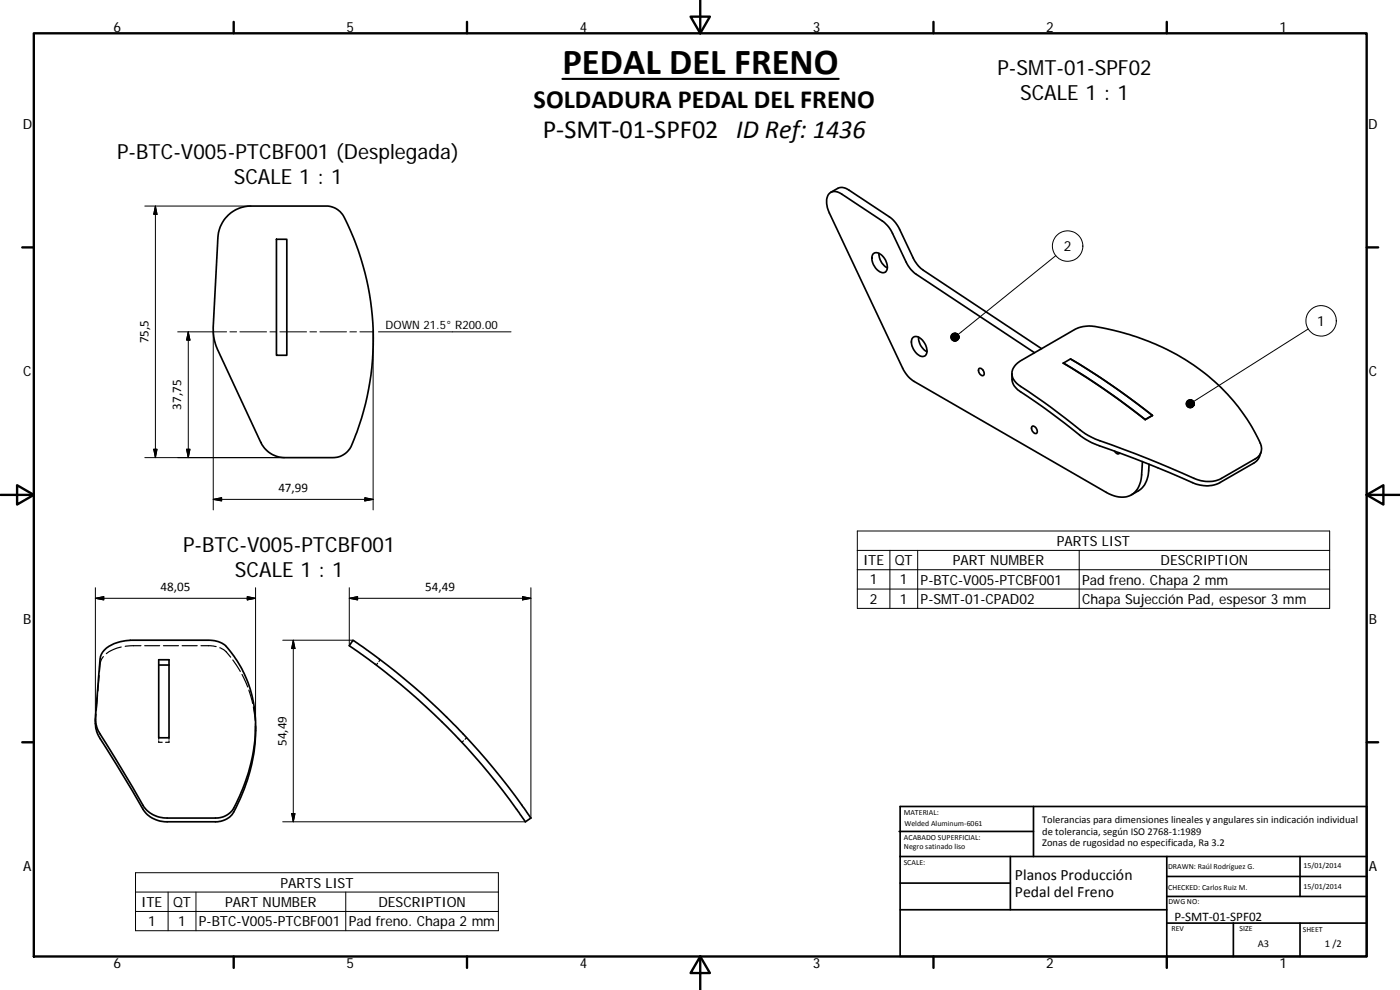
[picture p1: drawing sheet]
<svg xmlns="http://www.w3.org/2000/svg" width="420mm" height="297mm" viewBox="0 0 420 297" stroke-linecap="round" stroke-linejoin="round" font-family="sans-serif">
<g fill="none" stroke="#000" stroke-width=".51">
<path d="M249.3 57.7l2.1-1.2a3.1 3.1 0 0 1 3.3 .5l12.2 8.1a9.2 9.2 0 0 1 3.1 3.7l4 8.6a9.5 9.5 0 0 0 3.1 3.7l35.5 23.5M68.5 64.6a9.9 9.9 0 0 1 6.9-2.8h22.5a6 6 0 0 1 5.3 3.3 80.7 80.7 0 0 1 1.8 69.5 6.2 6.2 0 0 1-5 2.7h-14.5a8 8 0 0 1-7.3-4.6l-12.8-27.6a14.7 14.7 0 0 1-1.4-7.1l1.4-26.7a10.1 10.1 0 0 1 3.1-6.7zM83 71.8h3.1v34.8h-3.1zM262 76.3a2.18 2.18 0 0 1 3.2 1 3.6 3.6 0 0 1 .5 4.3 2.78 2.78 0 0 1-3.3-1.8 3.5 3.5 0 0 1-.4-3.5zM263.8 76a5.1 5.1 0 0 0 2.5 4.4M273.9 101.4a2.14 2.14 0 0 1 3.2 1 3.5 3.5 0 0 1 .5 4.4 2.8 2.8 0 0 1-3.4-1.8 3.5 3.5 0 0 1-.3-3.6zM275.7 101.2a4.9 4.9 0 0 0 2.5 4.3M293.8 110.6a1.3 1.3 0 0 1 1.3 .7 1.3 1.3 0 0 1-.1 1.4 1.54 1.54 0 0 1-1.2-2.1zM303.7 112.1v1.7a4.6 4.6 0 0 0 2.6 3.7 291.8 291.8 0 0 1 19.2 14.1l2.1 1.2a529 529 0 0 1 31.8 12.6 8.7 8.7 0 0 0 6.7-.6l10.5-6.1 1.1-1.1 .7-1.8M304.9 109.4l1.4-1.1 16.2-9.4a10 10 0 0 1 6.1-.9 68.5 68.5 0 0 1 41.7 22.4 45.8 45.8 0 0 1 8.3 13.8 3.3 3.3 0 0 1-1.8 3.4l-10.2 6a9.5 9.5 0 0 1-8.3-.1 485.4 485.4 0 0 0-30-12l-2.6-1.3a278.7 278.7 0 0 0-20.6-15.2 3.7 3.7 0 0 1-.2-5.6zM310.5 105.8l-35.5-23.5a8.9 8.9 0 0 1-3.1-3.7l-4-8.6a9 9 0 0 0-3.1-3.7l-12.2-8.1a2.66 2.66 0 0 0-3.2-.5 2.66 2.66 0 0 0-1.3 3l.2 1.6 .6 1.6 22 46.6a9.2 9.2 0 0 0 3.4 3.9l57.7 33.3a7 7 0 0 0 8.6 0 7.9 7.9 0 0 0 2-5.2l.3-4M319.1 109l2.2-1.3a221.8 221.8 0 0 1 24.6 17l-2.2 1.2a221.8 221.8 0 0 0-24.6-16.9z"/>
<path d="M319.1 108.9a219.9 219.9 0 0 1 24.6 17M321.3 107.7a226.1 226.1 0 0 1 24.6 17M309.7 128a1.31 1.31 0 0 1 1.4 .6 1.31 1.31 0 0 1-.2 1.5 1.51 1.51 0 0 1-1.2-2.1zM334.5 135.4a.85 .85 0 0 0 .6 .7 .85 .85 0 0 0 .9-.2M343.7 125.9h.1M344.9 139.3a11.6 11.6 0 0 1-1.4 6.1l-1.4 1.6-2.6 1.5M345.9 124.7h.1M345.9 124.7l-2.2 1.2M31.7 194.7a12.9 12.9 0 0 1 8.3-2.6h22.5a7.3 7.3 0 0 1 6.9 3.6 37.7 37.7 0 0 1 6.1 32.5 49.4 49.4 0 0 1-6.1 15.3 6.3 6.3 0 0 1-4.7 1.9h-14.5a8.2 8.2 0 0 1-7.3-3.8l-12.9-21.4a8.3 8.3 0 0 1-1.4-5.1l1.4-17.5 .5-1.4zM47.6 198h3.1v23.4h-3.1zM47.6 199.5h3.1M105.9 192.1l3.8 2.6a202.1 202.1 0 0 1 27 23.1 206.3 206.3 0 0 1 21.1 25.4l1.5 2.2-1.7 1.2-.9-1.3a194 194 0 0 0-20.2-24.8 204.9 204.9 0 0 0-26.6-23.2l-5.1-3.6z"/>
<path d="M28.6 215.7v1.4a8.6 8.6 0 0 0 1.4 4.5l6.5 10.3 6.4 10.9a8.2 8.2 0 0 0 7.3 3.8h14.5a6.3 6.3 0 0 0 6.2-4.4 51.9 51.9 0 0 0 5.8-24.3M269.8 249.5h40.4M270.1 257h140.1M270.1 242h140.1v45h-140.1zM303.2 257v16M310.2 242v15M350.2 257v30M390.2 257v12M270.1 273h80.1M270.1 265h33.1M350.2 277h60M350.2 269h60"/>
<path d="M350.2 263h60M370.2 277v10M390.2 277v10"/>
</g>
<g fill="none" stroke="#000" stroke-width=".36">
<path d="M31 197l-.8 1.7-.3 2.8M36.4 194.1l-2.5 .8-2 1.2M42.3 193.7l-4.7 .2M43.4 193.7h4.5M49.1 193.7h4.5M54.7 193.7h4.5M60.3 193.7l4.6 .3M66 194.4l1.6 .9 1.6 1.9M69.9 198l2.2 3.5M113.3 199l-.4 .5M114.1 198l-.4 .5M28.6 216.9v.2"/>
<path d="M28.8 214.2l-.2 2.5M29.3 208.5l-.4 4.6M29.8 202.7l-.4 4.6M72.6 202.4l1.7 3.7M74.7 207.1l1.1 4M76 212.1l.6 4.1M76.6 217.2l.1 2.1M47.6 222.3v.4h1.1M47.6 221.4v.4M50.7 221.4v.4M50.7 222.3v.4h-1M139.1 222.3l-.5 .4"/>
<path d="M140.1 221.4l-.5 .4"/>
</g>
<g fill="none" stroke="#000" stroke-width=".3">
<path d="M43.5 61.8h31.9M46.6 61.8l.5 2.5h-1zM46.6 61.8v75.5M316.9 76.7l-29.4 23.7M53.3 99.6h14.7M56.5 99.6v37.7M56.5 99.6l.5 2.4h-1zM64 99.6v53.4M69 99.6h2M72 99.6h8M81 99.6h2M84 99.6h8"/>
<path d="M93 99.6h2M96 99.6h8M105 99.6h2M108 99.6h4M112 99.1v53.9M113.6 99.6h39.8M392.6 98.7l-34.4 21.8M46.1 134.8h1l-.5 2.5zM56 134.8h1l-.5 2.5zM85.5 137.3h-42M64 149.8l2.5-.5v1zM64 149.8h48"/>
<path d="M109.5 149.3l2.5 .5-2.5 .5zM257.3 159.3h141.7v23.2h-141.7zM28.6 179.5l2.5-.5v1zM28.6 179.5h48.1M28.6 176.3v39.4M74.2 179l2.5 .5-2.5 .5zM76.7 176.3v41.3M104.8 179.5l2.5-.5v1zM104.8 179.5h54.5M104.8 176.3v17.4M156.8 179l2.5 .5-2.5 .5zM159.3 176.3v69.1"/>
<path d="M257.3 165.1h141.7M257.3 170.9h141.7M257.3 176.7h141.7M267.1 165.1v17.4M275.4 165.1v17.4M323.9 165.1v17.4M84.8 192.1h21.1M88 192.1l.5 2.5h-1zM88 192.1v54.5M84.8 246.6h72.9M87.5 244.1h1l-.5 2.5zM40.7 261.9h108.9v17.4h-108.9z"/>
<path d="M40.7 267.7h108.9M40.7 273.5h108.9M50.5 267.7v11.6M58.8 267.7v11.6M103.8 267.7v11.6"/>
<circle cx="320.4" cy="73.8" r="4.6"/>
<circle cx="396.5" cy="96.3" r="4.6"/>
</g>
<g fill="none" stroke="#000" stroke-width=".71">
<path d="M10.1 10h400.1v277h-400.1zM70.1 6.6v3.4M140.2 6.6v3.4M207.3 5h5.8l-2.9 5zM210.2 0v10M280.2 6.6v3.4M350.2 6.6v3.4M6.7 74.2h3.4M410.2 74.2h3.4M.2 148.5h9.9M5.1 145.6l5 2.9-5 2.9zM410.2 148.5l5-2.9v5.8z"/>
<path d="M410.2 148.5h9.9M6.7 222.7h3.4M410.2 222.7h3.4M70.1 287v3.4M140.2 287v3.4M210.2 287l2.9 5h-5.8zM210.2 287v10M280.2 287v3.4M350.2 287v3.4"/>
</g>
<path d="M168.8 23.7h82.9" fill="none" stroke="#000" stroke-width=".63"/>
<g fill="#000" stroke="#000" stroke-width=".3">
<path d="M46.6 61.8l.5 2.5h-1zM56.5 99.6l.5 2.4h-1zM287.7 100.6l.1 .5zM287.6 100.4l.2 .7zM287.4 100.2l.4 .9zM287.1 100.1l.7 1zM286.9 99.9l.9 1.2zM286.6 99.9h.3l.9 1.2zM286.4 99.9h.2l1.2 1.2zM286.1 100l.3-.1 1.4 1.2zM285.9 100.1l.2-.1 1.7 1.1zM285.7 100.3l.2-.2 1.9 1z"/>
<path d="M285.7 100.3l2.1 .8-2.3-.6zM285.5 100.5l2.3 .6-2.4-.4zM285.4 100.7l2.4 .4-2.5-.1zM285.3 101l2.5 .1-2.5 .2zM285.3 101.3l2.5-.2-2.4 .4zM285.4 101.5l2.4-.4-2.3 .7zM285.5 101.8l2.3-.7-2.1 .9zM285.7 102l2.1-.9-1.9 1.1zM285.9 102.2l1.9-1.1-1.7 1.2zM286.1 102.3l1.7-1.2-1.4 1.3zM286.4 102.4l1.4-1.3-1.2 1.3zM287.8 101.1l-.9 1.2-.3 .1z"/>
<path d="M287.8 101.1l-.9 1.2zM287.8 101.1l-.7 1.1zM287.8 101.1l-.4 1zM287.8 101.1l-.2 .8zM287.8 101.1l-.1 .6zM287.8 101.1v.3zM46.1 134.8h1l-.5 2.5zM56 134.8h1l-.5 2.5zM358.3 120.6l.1 .6zM358.2 120.4l.2 .8zM358 120.2l.4 1zM357.8 120l.6 1.2z"/>
<path d="M357.5 119.9l.9 1.3zM357.2 119.9h.3l.9 1.3zM357 119.9h.2l1.2 1.3zM356.7 120l.3-.1 1.4 1.3zM356.5 120.1l.2-.1 1.7 1.2zM356.3 120.3l.2-.2 1.9 1.1zM356.3 120.3l2.1 .9-2.3-.7zM356.1 120.5l2.3 .7-2.4-.4zM356 120.8l2.4 .4-2.5-.2zM355.9 121l2.5 .2-2.5 .1zM355.9 121.3l2.5-.1-2.4 .3zM356 121.5l2.4-.3-2.3 .6z"/>
<path d="M356.1 121.8l2.3-.6-2.1 .8zM356.3 122l2.1-.8-1.9 1zM356.5 122.2l1.9-1-1.7 1.1zM356.7 122.3l1.7-1.1-1.4 1.2zM357 122.4l1.4-1.2-1.2 1.2zM358.4 121.2l-.9 1.1-.3 .1zM358.4 121.2l-.9 1.1zM358.4 121.2l-.6 1zM358.4 121.2l-.4 .9zM358.4 121.2l-.2 .7zM358.4 121.2l-.1 .5zM358.4 121.2v.2z"/>
<path d="M64 149.8l2.5-.5v1zM109.5 149.3l2.5 .5-2.5 .5zM28.6 179.5l2.5-.5v1zM104.8 179.5l2.5-.5v1zM74.2 179l2.5 .5-2.5 .5zM88 192.1l.5 2.5h-1zM156.8 179l2.5 .5-2.5 .5zM87.5 244.1h1l-.5 2.5z"/>
</g>
<text font-size="11" x="168.8" y="22.1">PEDAL DEL FRENO</text>
<g font-size="7.9">
<text x="160.2" y="32.5">SOLDADURA PEDAL DEL FRENO</text>
<text x="162.9" y="41.5">P‐SMT‐01‐SPF02 ID Ref: 1436</text>
</g>
<g font-size="6.3">
<text x="299.3" y="22.6">P-SMT-01-SPF02</text>
<text x="306.1" y="30.1">SCALE 1 : 1</text>
<text x="35.1" y="47.8">P-BTC-V005-PTCBF001 (Desplegada)</text>
<text x="70.1" y="55.3">SCALE 1 : 1</text>
<text x="55" y="165.5">P-BTC-V005-PTCBF001</text>
<text x="70.5" y="173">SCALE 1 : 1</text>
</g>
<g font-size="4.7">
<text x="304.6" y="263.9">Planos Producción</text>
<text x="304.6" y="269.3">Pedal del Freno</text>
</g>
<g font-size="4.2">
<text x="34" y="9.6">6</text>
<text x="104" y="9.6">5</text>
<text x="174" y="9.6">4</text>
<text x="244" y="9.6">3</text>
<text x="314" y="9.6">2</text>
<text x="384" y="9.6">1</text>
<text x="6.8" y="38.7">D</text>
<text x="410.6" y="38.7">D</text>
<text x="319.2" y="75.4">2</text>
<text x="395.3" y="97.8">1</text>
<text x="7" y="112.9">C</text>
<text x="410.8" y="112.9">C</text>
<text x="317.2" y="163.8">PARTS LIST</text>
<text x="259" y="169.6">ITE</text>
<text x="268.5" y="169.6">QT</text>
<text x="286" y="169.6">PART NUMBER</text>
<text x="348.3" y="169.6">DESCRIPTION</text>
<text x="261" y="175.3">1</text>
<text x="270.1" y="175.3">1</text>
<text x="276.3" y="175.4">P-BTC-V005-PTCBF001</text>
<text x="324.8" y="175.4">Pad freno. Chapa 2 mm</text>
<text x="261" y="181.2">2</text>
<text x="270.1" y="181.2">1</text>
<text x="276.3" y="181.2">P-SMT-01-CPAD02</text>
<text x="324.8" y="181.4">Chapa Sujección Pad, espesor 3 mm</text>
<text x="7" y="187.1">B</text>
<text x="410.8" y="187.1">B</text>
<text x="7" y="261.3">A</text>
<text x="410.8" y="261.3">A</text>
<text x="84.2" y="266.3">PARTS LIST</text>
<text x="42.4" y="272.1">ITE</text>
<text x="51.9" y="272.1">QT</text>
<text x="67.6" y="272.1">PART NUMBER</text>
<text x="113.5" y="272.1">DESCRIPTION</text>
<text x="44.4" y="277.9">1</text>
<text x="53.5" y="277.9">1</text>
<text x="59.7" y="277.9">P-BTC-V005-PTCBF001</text>
<text x="104.7" y="278">Pad freno. Chapa 2 mm</text>
<text x="34" y="290.4">6</text>
<text x="104" y="290.4">5</text>
<text x="174" y="290.4">4</text>
<text x="244" y="290.4">3</text>
<text x="314" y="290.4">2</text>
<text x="384" y="290.4">1</text>
</g>
<g font-size="3.9">
<text x="44.6" y="103" transform="rotate(-90 44.6 103)">75,5</text>
<text x="54.4" y="122.9" transform="rotate(-90 54.4 122.9)">37,75</text>
<text x="83.5" y="147.7">47,99</text>
<text x="48.2" y="177.4">48,05</text>
<text x="127.6" y="177.4">54,49</text>
<text x="86" y="223.8" transform="rotate(-90 86 223.8)">54,49</text>
<text x="352.5" y="276.2">P‐SMT‐01‐SPF02</text>
</g>
<text font-size="3.5" x="115.7" y="98.7">DOWN 21.5° R200.00</text>
<g font-size="3.1">
<text x="312.8" y="246.8">Tolerancias para dimensiones lineales y angulares sin indicación individual</text>
<text x="312.8" y="250.4">de tolerancia, según ISO 2768‐1:1989</text>
<text x="312.8" y="254">Zonas de rugosidad no especificada, Ra 3.2</text>
<text x="377.5" y="284.1">A3</text>
<text x="397.6" y="284.2">1 /2</text>
</g>
<g font-size="2.4">
<text x="271.2" y="244.4">MATERIAL:</text>
<text x="271.3" y="251.9">ACABADO SUPERFICIAL:</text>
<text x="271.4" y="247.9">Welded Aluminum‐6061</text>
<text x="271.3" y="254.6">Negro satinado liso</text>
<text x="271.2" y="259.7">SCALE:</text>
<text x="350.6" y="260.8">DRAWN: Raúl Rodríguez G.</text>
<text x="391.2" y="260.6">15/01/2014</text>
<text x="350.6" y="267">CHECKED: Carlos Ruiz M.</text>
<text x="391.2" y="266.6">15/01/2014</text>
<text x="350.7" y="271.4">DWG NO:</text>
<text x="351.6" y="279.3">REV</text>
<text x="372" y="279.4">SIZE</text>
<text x="391" y="279.6">SHEET</text>
</g>
</svg>
